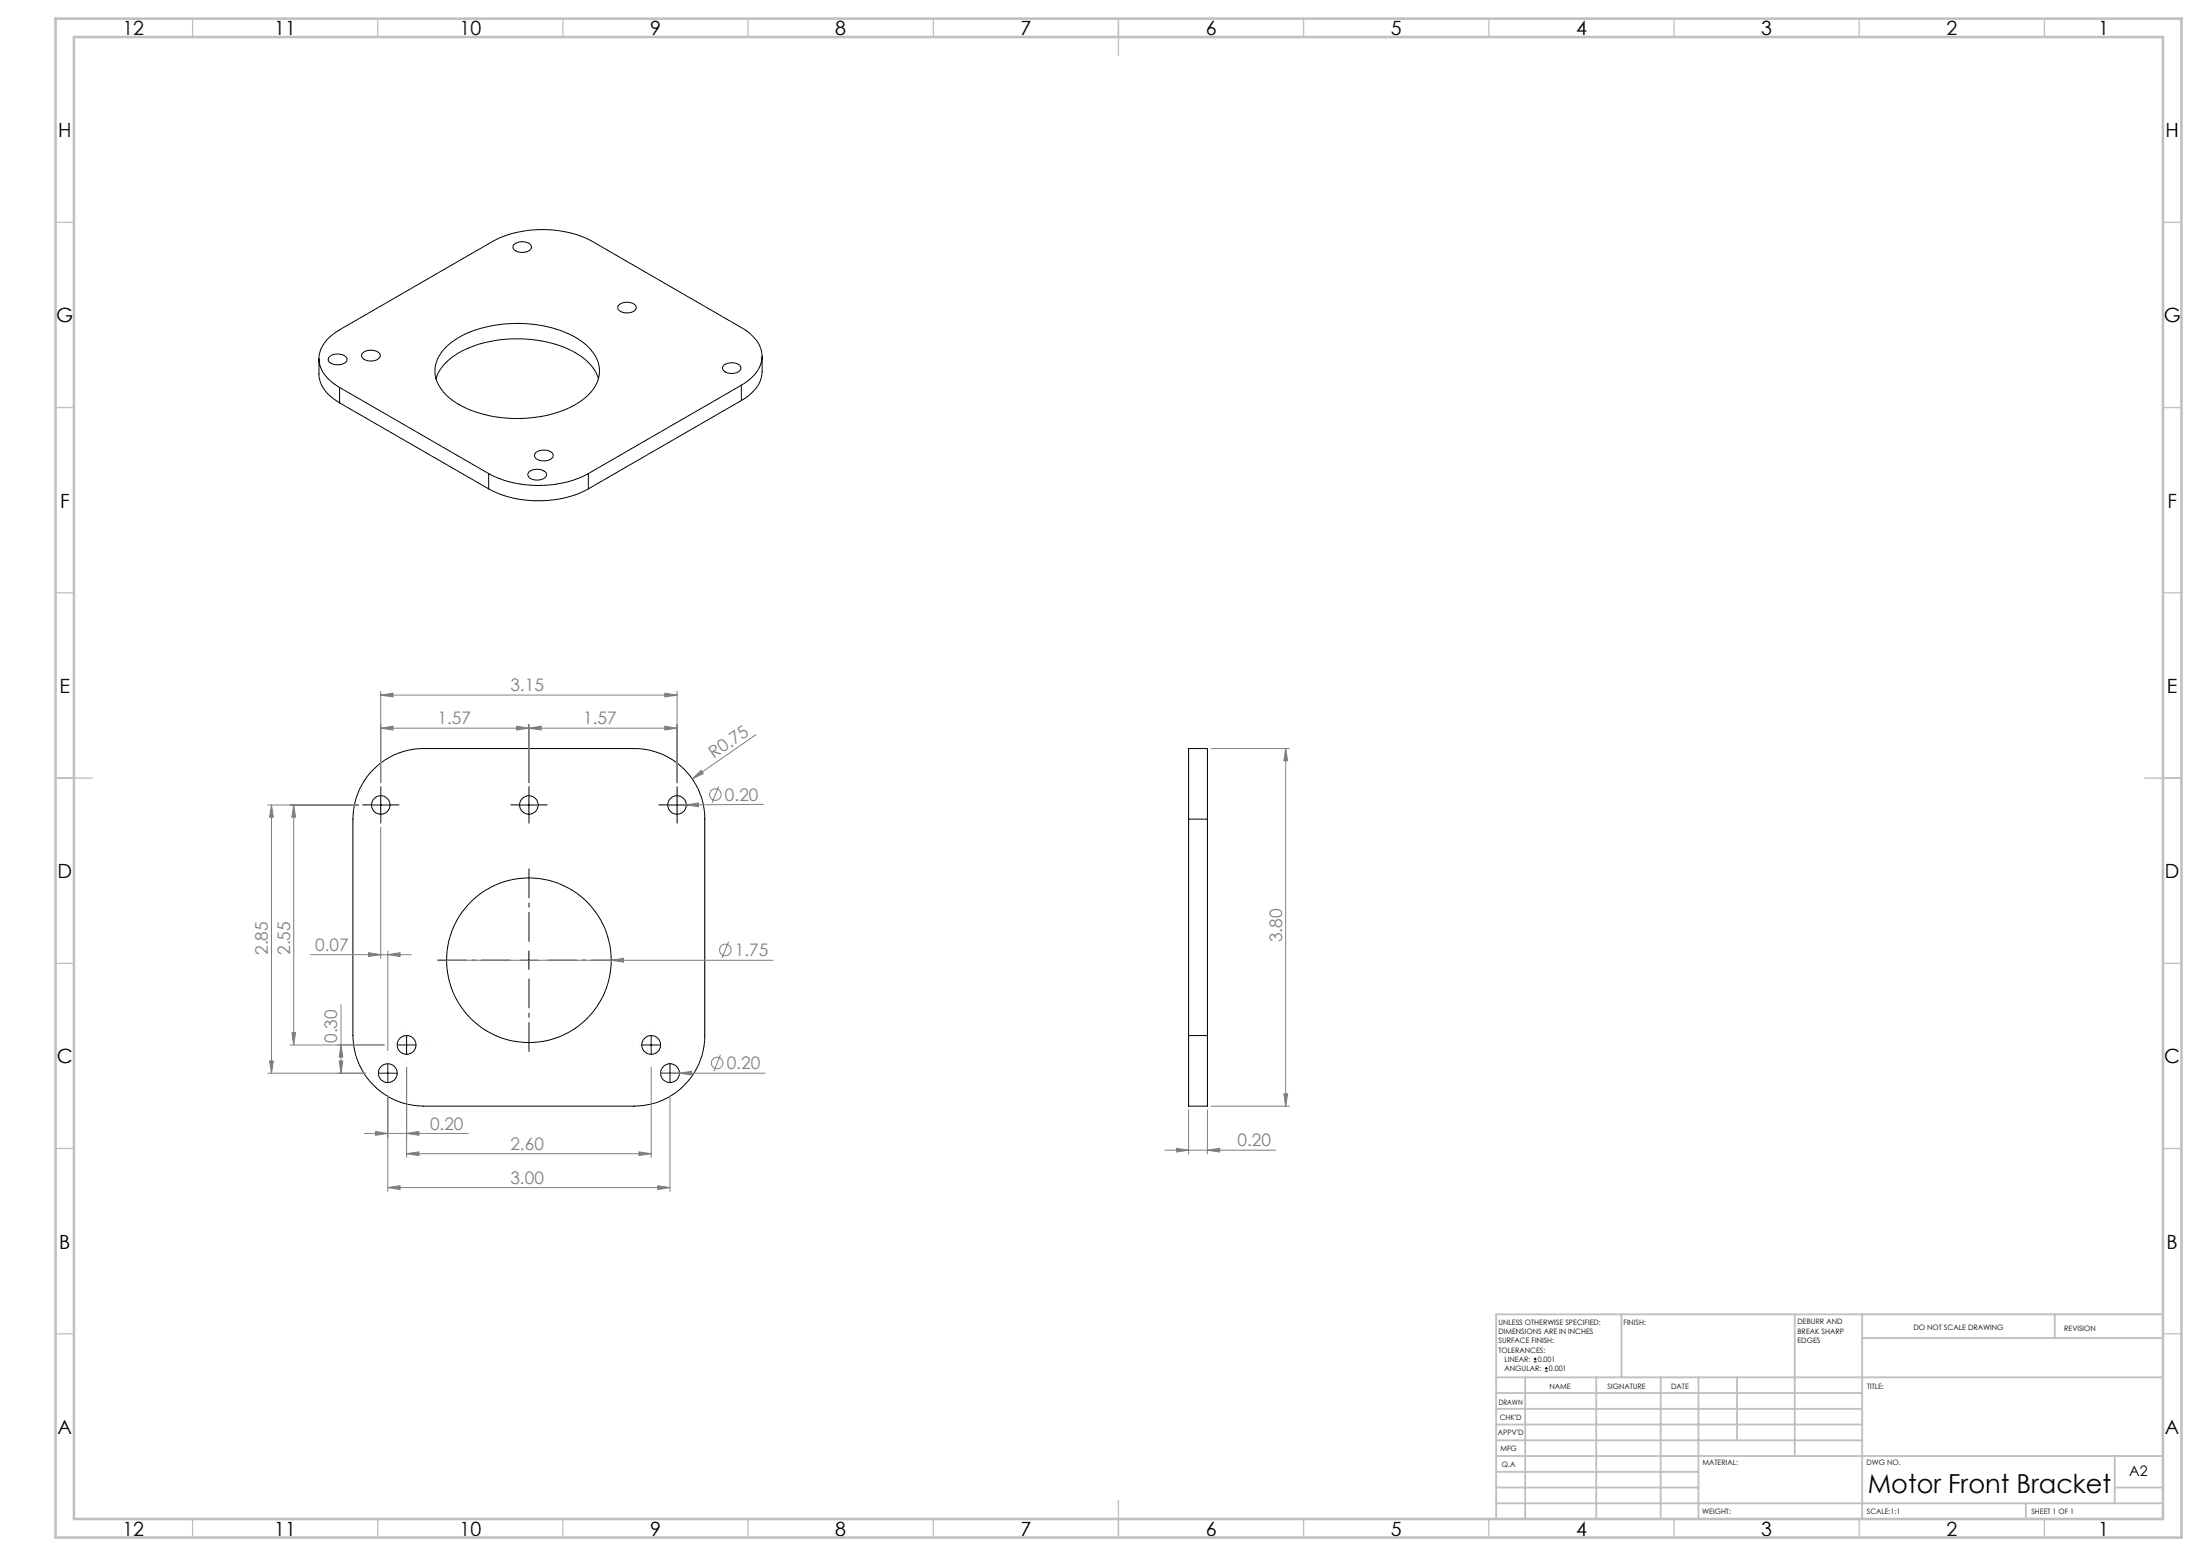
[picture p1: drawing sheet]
<svg xmlns="http://www.w3.org/2000/svg" width="594mm" height="420mm" viewBox="0 0 594 420" stroke-linecap="round" stroke-linejoin="round" font-family="sans-serif">
<g fill="none" stroke="#000" stroke-width=".27">
<path d="M138.9 65.9a3.3 3.3 0 0 1 4.5 .5 1.65 1.65 0 0 1-1.9 1.7 2.87 2.87 0 0 1-3-1.1v-.6zM86.1 96.8v4.1a9 9 0 0 0 4.7 7.2l.9 .6M89 96.2a3.4 3.4 0 0 1 4.7 .5 1.71 1.71 0 0 1-2 1.7 2.89 2.89 0 0 1-3-1.1v-.6zM98 95.2a3.4 3.4 0 0 1 4.6 .5 1.75 1.75 0 0 1-2 1.7 2.55 2.55 0 0 1-3-1.4zM120.3 93.9a26.2 26.2 0 0 1 17.4-6.5 30.5 30.5 0 0 1 20 5.2 9 9 0 0 1 3.7 10.3 15.8 15.8 0 0 1-9.7 8 35.1 35.1 0 0 1-27.8-1.7 12 12 0 0 1-6.4-8.1 8.8 8.8 0 0 1 2.8-7.2zM167 82.5a3.3 3.3 0 0 1 4.7 .2 1.65 1.65 0 0 1-1.9 1.7 2.49 2.49 0 0 1-3-1.4zM195.3 98.8a3.3 3.3 0 0 1 4.7 .3 1.75 1.75 0 0 1-2 1.7 2.49 2.49 0 0 1-2.9-1.4zM205.8 96.2v4.1a9 9 0 0 1-4.7 7.2l-.9 .6M91.7 104.6l40.2 23.2M91.7 104.6v4.1M91.7 108.7l40.2 23.3M117.7 102.2a13.7 13.7 0 0 1 8.1-8 35.3 35.3 0 0 1 29 .7 12.9 12.9 0 0 1 6.8 7.3"/>
<path d="M200.2 104a9.7 9.7 0 0 0 5.6-7.8 9 9 0 0 0-4.7-7.2l-41.2-23.8a29.9 29.9 0 0 0-26.9 0l-41.3 23.8a9.7 9.7 0 0 0-5.6 7.8 9 9 0 0 0 4.7 7.2l.9 .6M200.2 104l-41.3 23.8M200.2 104v4.1M200.2 108.1l-41.3 23.9M131.9 127.8a29.8 29.8 0 0 0 27 0M131.9 132a29.8 29.8 0 0 0 27 0M131.9 127.8v4.2M142.9 127.3a3.5 3.5 0 0 1 4.6 .5 1.75 1.75 0 0 1-2 1.8 2.55 2.55 0 0 1-3-1.5zM144.7 122.1a3.5 3.5 0 0 1 4.6 .5 1.71 1.71 0 0 1-2 1.8 2.55 2.55 0 0 1-3-1.5zM158.9 127.8v4.2M100.3 217.3h5M100.9 207.6a18.7 18.7 0 0 1 13.4-5.5h56.9a19 19 0 0 1 19.1 19v58.4a19.1 19.1 0 0 1-19.1 19.1h-56.9a19.2 19.2 0 0 1-19-19.1v-58.4a19.3 19.3 0 0 1 5.6-13.5z"/>
<path d="M102.8 214.8v5M140.3 217.3h5M142.8 214.8v5M180.3 217.3h5M182.8 214.8v5M320.9 221.1v-19h5.1v19M320.9 221.1h5.1M320.9 221.1v58.4M326 221.1v58.4M140.3 259.2h5M142.8 256.7v5M109.8 279.6v4.9"/>
<path d="M175.8 279.6v4.9M320.9 279.5v19.1h5.1v-19.1M320.9 279.5h5.1M102.2 289.7h5M104.7 287.2v5M107.3 282.1h5M173.3 282.1h5M178.4 289.7h5M180.9 287.2v5M414.1 367.6h.8M414.1 366.8h.8M414.5 366.4v.8"/>
<path d="M417.1 370.1h.8M417.1 369.3h.8M417.5 369v.7"/>
<circle cx="102.8" cy="217.3" r="2.5"/>
<circle cx="142.8" cy="217.3" r="2.49"/>
<circle cx="182.8" cy="217.3" r="2.49"/>
<circle cx="142.8" cy="259.2" r="22.2"/>
<circle cx="104.7" cy="289.7" r="2.54"/>
<circle cx="109.8" cy="282.1" r="2.54"/>
<circle cx="175.8" cy="282.1" r="2.54"/>
<circle cx="180.9" cy="289.7" r="2.54"/>
</g>
<g fill="none" stroke="#808080" stroke-width=".27">
<path d="M102.8 187.6l3.3-.5v1zM102.8 196.6l3.3-.6v1zM102.8 186.6v24.7M102.8 187.6h80M102.8 196.6h80M139.5 196l3.3 .6-3.3 .4zM142.8 196.6l3.3-.6v1zM142.8 195.5v15.8M179.5 187.1l3.3 .5-3.3 .5zM179.5 196l3.3 .6-3.3 .4zM182.8 186.6v24.7M204.2 198.3l-17.3 11.9"/>
<path d="M72.3 217.3h24.5M73.3 217.3l.5 3.3h-1zM73.3 217.3v72.4M79.3 217.3l.5 3.3h-1zM79.3 217.3v64.8M185.3 217.3l3.3-.6v1.1zM186.9 210.2l2.4-2.3 .6 .9zM194 212.2l-1.7 4.5M206.1 217.1l-25.8 .2M327 202.1h21.1M347.1 202.1l.6 3.2h-1.1zM347.1 202.1v96.5"/>
<path d="M102.8 223.3v35.4M83.8 257.7h27.3M99.5 257.2l3.3 .5-3.3 .5zM104.7 257.7l3.3-.5v1zM104.7 256.7v26.9M120.6 259.2h88.1M165 259.2l3.3-.5v1zM196.7 254.2l-1.8 4.4M78.8 278.7h1l-.5 3.4zM92.1 271.2v18.5M72.3 289.7h26.4M72.8 286.4h1l-.5 3.3z"/>
<path d="M78.3 282.1h25.5M91.6 286.4h1l-.5 3.3zM92.1 282.1l.5 3.2h-1zM104.7 295.7v25.9M109.8 288.1v24.3M175.8 288.1v24.3M178.4 289.7h28.2M180.9 295.7v25.9M183.4 289.7l3.4-.5v1zM194.5 284.7l-1.7 4.5M320.9 299.6v11.8M326 299.6v11.8"/>
<path d="M327 298.6h21.1M346.6 295.3h1.1l-.6 3.3zM98.4 305.9h28M101.4 305.4l3.3 .5-3.3 .5zM109.8 305.9l3.3-.5v1zM109.8 311.4l3.3-.5v1zM109.8 311.4h66M172.5 310.9l3.3 .5-3.3 .5zM314.6 310.5h29.8M317.6 310l3.3 .5-3.3 .5zM326 310.5l3.3-.5v1zM104.7 320.6l3.3-.5v1z"/>
<path d="M104.7 320.6h76.2M177.6 320.1l3.3 .5-3.3 .5z"/>
<circle cx="193.1" cy="214.5" r="1.56"/>
<circle cx="195.8" cy="256.4" r="1.55"/>
<circle cx="193.6" cy="286.9" r="1.55"/>
</g>
<path d="M137.8 259.2h-19.7M142.8 254.2v-19.8M147.8 259.2h19.7M142.8 264.2v19.7" fill="none" stroke="#000" stroke-width=".27" stroke-dasharray="15.2 1.3 1.3 1.3" stroke-dashoffset="7.3" stroke-linecap="butt"/>
<g fill="none" stroke="#000" stroke-width=".27" stroke-dasharray="15.2 1.3 1.3 1.3" stroke-linecap="butt">
<path d="M100.3 217.3h-2.5M102.8 214.8v-2.5M102.8 219.8v2.5M105.3 217.3h2.5M140.3 217.3h-2.5M142.8 214.8v-2.5M142.8 219.8v2.5M145.3 217.3h2.5M180.3 217.3h-2.5M182.8 214.8v-2.5M182.8 219.8v2.5M185.3 217.3h2.5"/>
<path d="M104.7 284.7v-.1M109.7 289.7h.1M109.8 287v.1M175.8 287v.1M180.8 282h.1M180.9 284.7v-.1M185.9 289.7h.1"/>
</g>
<g fill="none" stroke="#c0c0c0" stroke-width=".35">
<path d="M52 5v5M102 5v5M152 5v5M202 5v5M252 5v5M302 5v10M352 5v5M402 5v5M452 5v5M502 5v5M552 5v5M15 60h5"/>
<path d="M584 60h5M15 110h5M584 110h5M15 160h5M584 160h5M15 210h10M579 210h10M15 260h5M584 260h5M15 310h5M584 310h5M15 360h5"/>
<path d="M584 360h5M52 410v5M102 410v5M152 410v5M202 410v5M252 410v5M302 405v10M352 410v5M402 410v5M452 410v5M502 410v5M552 410v5"/>
</g>
<g fill="none" stroke="#c0c0c0" stroke-width=".5">
<path d="M437.8 354.8v17M484.6 354.8v38.2M502.8 354.8v55.2M554.8 354.8v6.4M584 354.8h-180v55.2M404 371.8h180M404 376h98.8M411.8 371.8v38.2M431 371.8v38.2M448.4 371.8v38.2M458.6 371.8v38.2M469 371.8v17"/>
<path d="M502.8 361.2h81.2M404 388.8h98.8M404 384.5h98.8M404 380.3h98.8M404 397.3h54.6M404 393h180M571 393v12.8M404 405.8h180M404 401.5h54.6M547 405.8v4.2M571 401.5h13"/>
</g>
<path d="M15 5h574v410h-574zM20 10h564v400h-564z" fill="none" stroke="#c0c0c0" stroke-width=".7"/>
<g fill="#808080">
<path d="M165 259.2l3.3-.5v1z"/>
<path d="M185.3 217.3l3.3-.6v1.1z"/>
<path d="M186.9 210.2l2.4-2.3 .6 .9z"/>
<path d="M183.4 289.7l3.4-.5v1z"/>
<path d="M102.8 187.6l3.3-.5v1zM179.5 187.1l3.3 .5-3.3 .5zM102.8 196.6l3.3-.6v1zM139.5 196l3.3 .6-3.3 .4zM142.8 196.6l3.3-.6v1zM179.5 196l3.3 .6-3.3 .4zM101.4 305.4l3.3 .5-3.3 .5zM109.8 305.9l3.3-.5v1zM104.7 320.6l3.3-.5v1zM177.6 320.1l3.3 .5-3.3 .5zM109.8 311.4l3.3-.5v1zM172.5 310.9l3.3 .5-3.3 .5zM99.5 257.2l3.3 .5-3.3 .5zM104.7 257.7l3.3-.5v1zM317.6 310l3.3 .5-3.3 .5zM326 310.5l3.3-.5v1z"/>
<path d="M91.6 286.4h1l-.5 3.3zM92.1 282.1l.5 3.2h-1zM346.6 295.3h1.1l-.6 3.3zM347.1 202.1l.6 3.2h-1.1z"/>
<path d="M73.3 217.3l.5 3.3h-1zM72.8 286.4h1l-.5 3.3zM79.3 217.3l.5 3.3h-1zM78.8 278.7h1l-.5 3.4z"/>
</g>
<text font-size="7.1" x="504.3" y="402.9">Motor Front Bracket</text>
<g font-size="5.3">
<text x="33.1" y="9.5">12</text>
<text x="74.1" y="9.5">11</text>
<text x="124.1" y="9.5">10</text>
<text x="175.5" y="9.5">9</text>
<text x="225.5" y="9.5">8</text>
<text x="275.5" y="9.5">7</text>
<text x="325.5" y="9.5">6</text>
<text x="375.5" y="9.5">5</text>
<text x="425.5" y="9.5">4</text>
<text x="475.5" y="9.5">3</text>
<text x="525.5" y="9.5">2</text>
<text x="566.5" y="9.5">1</text>
<text x="15.7" y="37">H</text>
<text x="584.7" y="37">H</text>
<text x="15.2" y="87">G</text>
<text x="584.2" y="87">G</text>
<text x="16.2" y="137">F</text>
<text x="585.2" y="137">F</text>
<text x="16.1" y="187">E</text>
<text x="585.1" y="187">E</text>
<text x="15.5" y="237">D</text>
<text x="584.5" y="237">D</text>
<text x="15.4" y="287">C</text>
<text x="584.4" y="287">C</text>
<text x="16" y="337">B</text>
<text x="585" y="337">B</text>
<text x="15.5" y="387">A</text>
<text x="584.5" y="387">A</text>
<text x="33.1" y="414.5">12</text>
<text x="74.1" y="414.5">11</text>
<text x="124.1" y="414.5">10</text>
<text x="175.5" y="414.5">9</text>
<text x="225.5" y="414.5">8</text>
<text x="275.5" y="414.5">7</text>
<text x="325.5" y="414.5">6</text>
<text x="375.5" y="414.5">5</text>
<text x="425.5" y="414.5">4</text>
<text x="475.5" y="414.5">3</text>
<text x="525.5" y="414.5">2</text>
<text x="566.5" y="414.5">1</text>
</g>
<g font-size="4.7" fill="#808080">
<text x="137.8" y="186.6">3.15</text>
<text x="118.1" y="195.5">1.57</text>
<text x="157.5" y="195.5">1.57</text>
<text x="192.8" y="204.9" transform="rotate(-35 192.8 204.9)">R0.75</text>
<text x="195.7" y="216.1">0.20</text>
<text x="72.3" y="257.8" transform="rotate(-90 72.3 257.8)">2.85</text>
<text x="78.3" y="257.8" transform="rotate(-90 78.3 257.8)">2.55</text>
<text x="85.1" y="256.7">0.07</text>
<text x="346.1" y="254.4" transform="rotate(-90 346.1 254.4)">3.80</text>
<text x="198.4" y="258.1">1.75</text>
<text x="91.1" y="281.5" transform="rotate(-90 91.1 281.5)">0.30</text>
<text x="196.2" y="288.6">0.20</text>
<text x="116.1" y="304.9">0.20</text>
<text x="137.8" y="310.4">2.60</text>
<text x="334.1" y="309.4">0.20</text>
<text x="137.8" y="319.5">3.00</text>
</g>
<text font-size="3.9" x="574.9" y="398.5">A2</text>
<g font-size="2">
<text x="404.6" y="357.6">UNLESS OTHERWISE SPECIFIED:</text>
<text x="438.4" y="357.6">FINISH:</text>
<text x="485.3" y="357.5">DEBURR AND</text>
<text x="485.3" y="360">BREAK SHARP</text>
<text x="516.6" y="359">DO NOT SCALE DRAWING</text>
<text x="557.3" y="359.2">REVISION</text>
<text x="404.6" y="360.1">DIMENSIONS ARE IN INCHES</text>
<text x="404.6" y="362.6">SURFACE FINISH:</text>
<text x="404.6" y="365.1">TOLERANCES:</text>
<text x="485.3" y="362.5">EDGES</text>
<text x="406.2" y="367.6">LINEAR:</text>
<text x="406.2" y="370.1">ANGULAR:</text>
<text x="415.2" y="367.6">0.001</text>
<text x="418.2" y="370.1">0.001</text>
<text x="418.3" y="375">NAME</text>
<text x="434" y="374.9">SIGNATURE</text>
<text x="451.2" y="374.9">DATE</text>
<text x="504.1" y="374.9">TITLE:</text>
<text x="404.6" y="379.1">DRAWN</text>
<text x="404.9" y="383.3">CHK'D</text>
<text x="404.4" y="387.4">APPV'D</text>
<text x="405.1" y="391.8">MFG</text>
<text x="405.5" y="396">Q.A</text>
<text x="459.6" y="395.5">MATERIAL:</text>
<text x="504" y="395.5">DWG NO.</text>
<text x="459.6" y="408.5">WEIGHT:</text>
<text x="504.1" y="408.6">SCALE:1:1</text>
<text x="548.5" y="408.6">SHEET 1 OF 1</text>
</g>
</svg>
